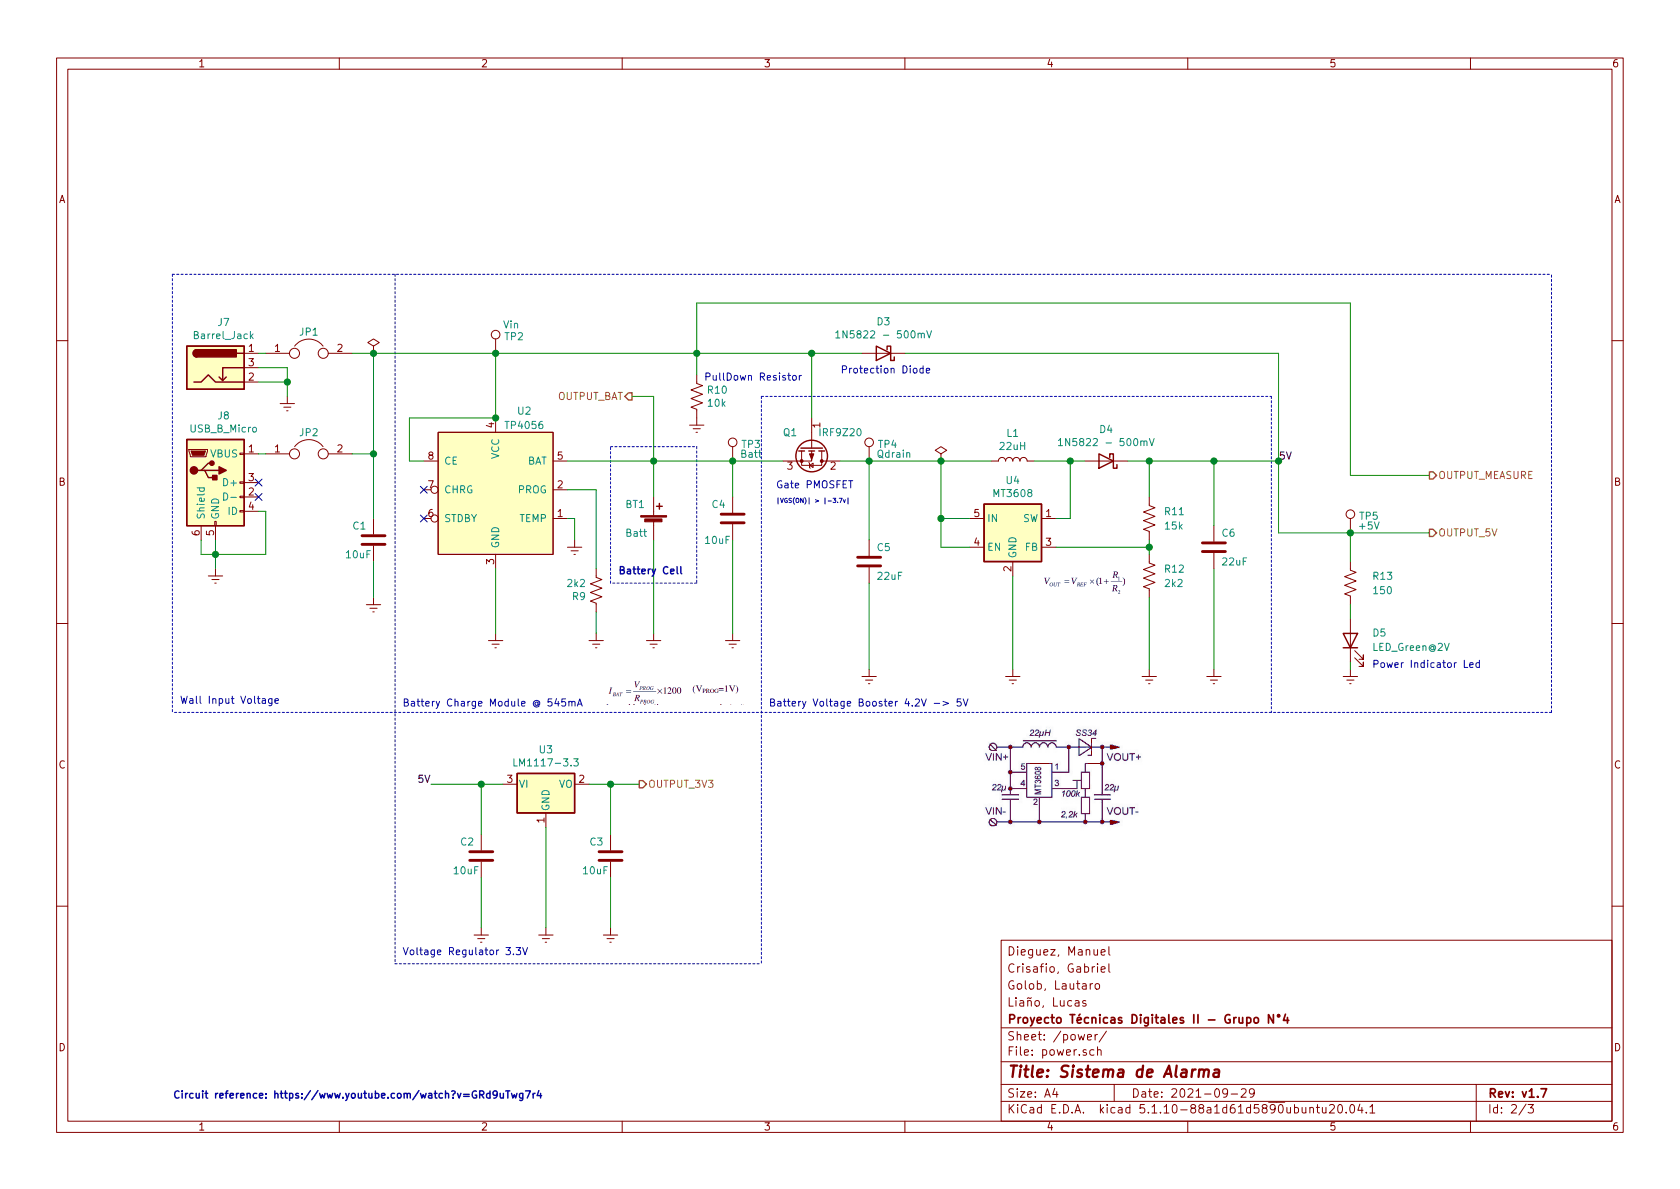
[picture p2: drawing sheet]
EESchema Schematic File Version 4
EELAYER 30 0
EELAYER END
$Descr A4 11693 8268
encoding utf-8
Sheet 2 3
Title "Sistema de Alarma"
Date "2021-09-29"
Rev "v1.7"
Comp "Proyecto Técnicas Digitales II - Grupo N°4"
Comment1 "Liaño, Lucas"
Comment2 "Golob, Lautaro"
Comment3 "Crisafio, Gabriel"
Comment4 "Dieguez, Manuel"
$EndDescr
Wire Wire Line
	4150 4400 4150 4250
$Comp
L Device:C C?
U 1 1
P 2600 3750
AR Path="/60FAC4BE/61001D36" Ref="C?"  Part="1" 
AR Path="/60FFCFF1/61001D36" Ref="C1"  Part="1" 
F 0 "C1" H 2450 3850 50  0000 L CNN
F 1 "10uF" H 2400 3650 50  0000 L CNN
F 2 "Capacitor_THT:CP_Radial_D5.0mm_P2.50mm" H 2638 3600 50  0001 C CNN
F 3 "~" H 2600 3750 50  0001 C CNN
	1    2600 3750
	1    0    0    -1  
$EndComp
Wire Wire Line
	1850 3850 1500 3850
Wire Wire Line
	1850 3550 1850 3850
Wire Wire Line
	1800 3550 1850 3550
$Comp
L power:Earth #PWR?
U 1 1
P 1500 3950
AR Path="/60FAC4BE/61001D5C" Ref="#PWR?"  Part="1" 
AR Path="/60FFCFF1/61001D5C" Ref="#PWR028"  Part="1" 
F 0 "#PWR028" H 1500 3700 50  0001 C CNN
F 1 "Earth" H 1500 3800 50  0001 C CNN
F 2 "" H 1500 3950 50  0001 C CNN
F 3 "~" H 1500 3950 50  0001 C CNN
	1    1500 3950
	1    0    0    -1  
$EndComp
Wire Wire Line
	1500 3750 1500 3850
Connection ~ 1500 3850
Wire Wire Line
	1500 3850 1500 3950
Wire Wire Line
	1400 3850 1500 3850
Wire Wire Line
	1400 3750 1400 3850
$Comp
L power:Earth #PWR?
U 1 1
P 2000 2750
AR Path="/60FAC4BE/61001D67" Ref="#PWR?"  Part="1" 
AR Path="/60FFCFF1/61001D67" Ref="#PWR029"  Part="1" 
F 0 "#PWR029" H 2000 2500 50  0001 C CNN
F 1 "Earth" H 2000 2600 50  0001 C CNN
F 2 "" H 2000 2750 50  0001 C CNN
F 3 "~" H 2000 2750 50  0001 C CNN
	1    2000 2750
	1    0    0    -1  
$EndComp
Wire Wire Line
	2000 2650 2000 2750
Wire Wire Line
	1800 2650 2000 2650
Connection ~ 2000 2650
Wire Wire Line
	2000 2550 2000 2650
Wire Wire Line
	1800 2550 2000 2550
$Comp
L Connector:Barrel_Jack_Switch J?
U 1 1
P 1500 2550
AR Path="/60FAC4BE/61001D72" Ref="J?"  Part="1" 
AR Path="/60FFCFF1/61001D72" Ref="J7"  Part="1" 
F 0 "J7" H 1557 2867 50  0000 C CNN
F 1 "Barrel_Jack" H 1557 2776 50  0000 C CNN
F 2 "Connector_BarrelJack:BarrelJack_Horizontal" H 1550 2510 50  0001 C CNN
F 3 "~" H 1550 2510 50  0001 C CNN
	1    1500 2550
	1    0    0    -1  
$EndComp
$Comp
L power:Earth #PWR?
U 1 1
P 2600 4150
AR Path="/60FAC4BE/6100E867" Ref="#PWR?"  Part="1" 
AR Path="/60FFCFF1/6100E867" Ref="#PWR030"  Part="1" 
F 0 "#PWR030" H 2600 3900 50  0001 C CNN
F 1 "Earth" H 2600 4000 50  0001 C CNN
F 2 "" H 2600 4150 50  0001 C CNN
F 3 "~" H 2600 4150 50  0001 C CNN
	1    2600 4150
	1    0    0    -1  
$EndComp
$Comp
L power:Earth #PWR?
U 1 1
P 4150 4400
AR Path="/60FAC4BE/6100EABA" Ref="#PWR?"  Part="1" 
AR Path="/60FFCFF1/6100EABA" Ref="#PWR035"  Part="1" 
F 0 "#PWR035" H 4150 4150 50  0001 C CNN
F 1 "Earth" H 4150 4250 50  0001 C CNN
F 2 "" H 4150 4400 50  0001 C CNN
F 3 "~" H 4150 4400 50  0001 C CNN
	1    4150 4400
	1    0    0    -1  
$EndComp
$Comp
L Device:R_US R?
U 1 1
P 4850 2750
AR Path="/60FAC4BE/61011C34" Ref="R?"  Part="1" 
AR Path="/60FFCFF1/61011C34" Ref="R10"  Part="1" 
F 0 "R10" H 4918 2796 50  0000 L CNN
F 1 "10k" H 4918 2705 50  0000 L CNN
F 2 "Resistor_THT:R_Axial_DIN0309_L9.0mm_D3.2mm_P12.70mm_Horizontal" V 4890 2740 50  0001 C CNN
F 3 "~" H 4850 2750 50  0001 C CNN
	1    4850 2750
	1    0    0    -1  
$EndComp
Wire Wire Line
	7350 3600 7450 3600
Wire Wire Line
	7450 3600 7450 3200
Wire Wire Line
	6550 3600 6550 3200
Connection ~ 6550 3600
Wire Wire Line
	4850 2600 4850 2450
$Comp
L Device:Q_PMOS_GDS Q1
U 1 1
P 5650 3100
F 0 "Q1" V 5550 2950 50  0000 C CNN
F 1 "IRF9Z20" V 5550 3300 50  0000 C CNN
F 2 "Package_TO_SOT_THT:TO-220-3_Vertical" H 5850 3200 50  0001 C CNN
F 3 "https://www.vishay.com/docs/90121/sihf9z20.pdf" H 5650 3100 50  0001 C CNN
F 4 "" H 5650 3100 50  0001 C CNN "Mouser Link"
F 5 "ver en electrocomponentes!" H 5650 3100 50  0001 C CNN "Mouser Number"
F 6 "" H 5650 3100 50  0001 C CNN "Part Number"
	1    5650 3100
	0    1    1    0   
$EndComp
$Comp
L power:Earth #PWR?
U 1 1
P 4850 2900
AR Path="/60FAC4BE/61029C39" Ref="#PWR?"  Part="1" 
AR Path="/60FFCFF1/61029C39" Ref="#PWR038"  Part="1" 
F 0 "#PWR038" H 4850 2650 50  0001 C CNN
F 1 "Earth" H 4850 2750 50  0001 C CNN
F 2 "" H 4850 2900 50  0001 C CNN
F 3 "~" H 4850 2900 50  0001 C CNN
	1    4850 2900
	1    0    0    -1  
$EndComp
$Comp
L Device:C C?
U 1 1
P 8450 3800
AR Path="/60FAC4BE/6102A554" Ref="C?"  Part="1" 
AR Path="/60FFCFF1/6102A554" Ref="C6"  Part="1" 
F 0 "C6" H 8500 3900 50  0000 L CNN
F 1 "22uF" H 8500 3700 50  0000 L CNN
F 2 "Capacitor_THT:CP_Radial_D5.0mm_P2.50mm" H 8488 3650 50  0001 C CNN
F 3 "~" H 8450 3800 50  0001 C CNN
	1    8450 3800
	1    0    0    -1  
$EndComp
Wire Wire Line
	5850 3200 6050 3200
$Comp
L Device:C C?
U 1 1
P 6050 3900
AR Path="/60FAC4BE/61045CAF" Ref="C?"  Part="1" 
AR Path="/60FFCFF1/61045CAF" Ref="C5"  Part="1" 
F 0 "C5" H 6100 4000 50  0000 L CNN
F 1 "22uF" H 6100 3800 50  0000 L CNN
F 2 "Capacitor_THT:CP_Radial_D5.0mm_P2.50mm" H 6088 3750 50  0001 C CNN
F 3 "~" H 6050 3900 50  0001 C CNN
	1    6050 3900
	1    0    0    -1  
$EndComp
Wire Wire Line
	6050 3200 6050 3750
Wire Wire Line
	6050 4050 6050 4650
$Comp
L power:Earth #PWR?
U 1 1
P 6050 4650
AR Path="/60FAC4BE/6104C10B" Ref="#PWR?"  Part="1" 
AR Path="/60FFCFF1/6104C10B" Ref="#PWR040"  Part="1" 
F 0 "#PWR040" H 6050 4400 50  0001 C CNN
F 1 "Earth" H 6050 4500 50  0001 C CNN
F 2 "" H 6050 4650 50  0001 C CNN
F 3 "~" H 6050 4650 50  0001 C CNN
	1    6050 4650
	1    0    0    -1  
$EndComp
$Comp
L power:Earth #PWR?
U 1 1
P 7050 4650
AR Path="/60FAC4BE/6104C90C" Ref="#PWR?"  Part="1" 
AR Path="/60FFCFF1/6104C90C" Ref="#PWR041"  Part="1" 
F 0 "#PWR041" H 7050 4400 50  0001 C CNN
F 1 "Earth" H 7050 4500 50  0001 C CNN
F 2 "" H 7050 4650 50  0001 C CNN
F 3 "~" H 7050 4650 50  0001 C CNN
	1    7050 4650
	1    0    0    -1  
$EndComp
$Comp
L power:Earth #PWR?
U 1 1
P 8450 4650
AR Path="/60FAC4BE/6104D029" Ref="#PWR?"  Part="1" 
AR Path="/60FFCFF1/6104D029" Ref="#PWR043"  Part="1" 
F 0 "#PWR043" H 8450 4400 50  0001 C CNN
F 1 "Earth" H 8450 4500 50  0001 C CNN
F 2 "" H 8450 4650 50  0001 C CNN
F 3 "~" H 8450 4650 50  0001 C CNN
	1    8450 4650
	1    0    0    -1  
$EndComp
$Comp
L Device:L L1
U 1 1
P 7050 3200
F 0 "L1" V 7240 3200 50  0000 C CNN
F 1 "22uH" V 7149 3200 50  0000 C CNN
F 2 "Inductor_THT:L_Radial_D6.0mm_P4.00mm" H 7050 3200 50  0001 C CNN
F 3 "" H 7050 3200 50  0001 C CNN
F 4 "" H 7050 3200 50  0001 C CNN "Mouser Link"
F 5 "" H 7050 3200 50  0001 C CNN "Mouser Number"
F 6 "" H 7050 3200 50  0001 C CNN "Part Number"
	1    7050 3200
	0    -1   -1   0   
$EndComp
Wire Wire Line
	6550 3200 6900 3200
Connection ~ 6550 3200
Wire Wire Line
	7200 3200 7450 3200
$Comp
L Device:D_Schottky D3
U 1 1
P 6150 2450
F 0 "D3" H 6150 2233 50  0000 C CNN
F 1 "1N5822 - 500mV" H 6150 2324 50  0000 C CNN
F 2 "Diode_THT:D_DO-201AD_P15.24mm_Horizontal" H 6150 2450 50  0001 C CNN
F 3 "https://www.vishay.com/docs/88526/1n5820.pdf" H 6150 2450 50  0001 C CNN
F 4 "" H 6150 2450 50  0001 C CNN "Mouser Link"
F 5 "" H 6150 2450 50  0001 C CNN "Mouser Number"
F 6 "" H 6150 2450 50  0001 C CNN "Part Number"
	1    6150 2450
	-1   0    0    1   
$EndComp
Wire Wire Line
	5650 2900 5650 2450
Connection ~ 5650 2450
Wire Wire Line
	5650 2450 6000 2450
Wire Wire Line
	6300 2450 8900 2450
Wire Wire Line
	8900 2450 8900 3200
Wire Notes Line
	1200 1900 1200 4950
Text Notes 1250 4900 0    50   ~ 0
Wall Input Voltage\n
Wire Notes Line
	10800 4950 10800 1900
Wire Notes Line
	10800 4950 1200 4950
Wire Notes Line
	1200 1900 10800 1900
$Comp
L Device:Jumper JP1
U 1 1
P 2150 2450
F 0 "JP1" H 2150 2600 50  0000 C CNN
F 1 "Jumper" H 2200 2400 50  0001 C CNN
F 2 "Jumper:SolderJumper-2_P1.3mm_Open_Pad1.0x1.5mm" H 2150 2450 50  0001 C CNN
F 3 "-" H 2150 2450 50  0001 C CNN
F 4 "-" H 2150 2450 50  0001 C CNN "Mouser Link"
F 5 "-" H 2150 2450 50  0001 C CNN "Mouser Number"
F 6 "-" H 2150 2450 50  0001 C CNN "Part Number"
	1    2150 2450
	1    0    0    -1  
$EndComp
$Comp
L Device:Jumper JP2
U 1 1
P 2150 3150
F 0 "JP2" H 2150 3300 50  0000 C CNN
F 1 "Jumper" H 2150 3050 50  0001 C CNN
F 2 "Jumper:SolderJumper-2_P1.3mm_Open_Pad1.0x1.5mm" H 2150 3150 50  0001 C CNN
F 3 "-" H 2150 3150 50  0001 C CNN
F 4 "-" H 2150 3150 50  0001 C CNN "Mouser Link"
F 5 "-" H 2150 3150 50  0001 C CNN "Mouser Number"
F 6 "-" H 2150 3150 50  0001 C CNN "Part Number"
	1    2150 3150
	1    0    0    -1  
$EndComp
Wire Wire Line
	2600 2450 2450 2450
Connection ~ 2600 2450
Wire Wire Line
	2600 3150 2450 3150
Wire Wire Line
	1850 3150 1800 3150
Wire Wire Line
	1850 2450 1800 2450
Wire Wire Line
	2600 4150 2600 3900
Text Notes 4300 4000 0    50   ~ 10
Battery Cell\n
Wire Notes Line
	4850 4050 4250 4050
Wire Notes Line
	4850 3100 4850 4050
Wire Notes Line
	4250 3100 4850 3100
Wire Notes Line
	4250 4050 4250 3100
Wire Wire Line
	4550 3200 4550 3450
$Comp
L Device:Battery_Cell BT?
U 1 1
P 4550 3650
AR Path="/60FAC4BE/61001D7B" Ref="BT?"  Part="1" 
AR Path="/60FFCFF1/61001D7B" Ref="BT1"  Part="1" 
F 0 "BT1" H 4350 3800 50  0000 L CNN
F 1 "Batt" H 4350 3600 50  0000 L CNN
F 2 "mylib:Batt" V 4550 3710 50  0001 C CNN
F 3 "http://www.batteryspace.com/prod-specs/4869.pdf" V 4550 3710 50  0001 C CNN
F 4 "https://articulo.mercadolibre.com.ar/MLA-903149783-celda-18650-lg-2200mah-con-terminal-para-soldar-37v-42v-_JM?matt_tool=88481412&matt_word=&matt_source=google&matt_campaign_id=11618987428&matt_ad_group_id=113657532672&matt_match_type=&matt_network=g&matt_device=m&matt_creative=479785004862&matt_keyword=&matt_ad_position=&matt_ad_type=pla&matt_merchant_id=334313049&matt_product_id=MLA903149783&matt_product_partition_id=758317414930&matt_target_id=aud-415044759576:pla-758317414930&gclid=EAIaIQobChMI6N6ysO338QIVsyCtBh2hBgntEAQYASABEgKf_vD_BwE" H 4550 3650 50  0001 C CNN "Mouser Link"
F 5 "-" H 4550 3650 50  0001 C CNN "Mouser Number"
F 6 "-" H 4550 3650 50  0001 C CNN "Part Number"
	1    4550 3650
	1    0    0    -1  
$EndComp
Wire Notes Line
	8850 2750 8850 4950
Text Notes 5350 5000 0    50   ~ 0
Battery Voltage Booster 4.2V -> 5V\n\n
Text Notes 5850 2600 0    50   ~ 0
Protection Diode
Text Notes 5400 3400 0    50   ~ 0
Gate PMOSFET
Text Notes 4900 2650 0    50   ~ 0
PullDown Resistor\n
Connection ~ 4850 2450
Wire Wire Line
	4850 2450 5650 2450
Wire Notes Line
	5300 2750 8850 2750
$Comp
L Device:R_US R?
U 1 1
P 4150 4100
AR Path="/60FAC4BE/61001D30" Ref="R?"  Part="1" 
AR Path="/60FFCFF1/61001D30" Ref="R9"  Part="1" 
F 0 "R9" H 4218 4146 50  0000 L CNN
F 1 "2k2" H 4218 4055 50  0000 L CNN
F 2 "Resistor_THT:R_Axial_DIN0309_L9.0mm_D3.2mm_P12.70mm_Horizontal" V 4190 4090 50  0001 C CNN
F 3 "~" H 4150 4100 50  0001 C CNN
	1    4150 4100
	-1   0    0    1   
$EndComp
Text Notes 2800 5000 0    50   ~ 0
Battery Charge Module @ 545mA\n\n
$Comp
L Device:LED D5
U 1 1
P 9400 4450
F 0 "D5" V 9450 4300 50  0000 R CNN
F 1 "LED_Green@2V" V 9350 4300 50  0000 R CNN
F 2 "LED_THT:LED_D5.0mm" H 9400 4450 50  0001 C CNN
F 3 "" H 9400 4450 50  0001 C CNN
F 4 "" H 9400 4450 50  0001 C CNN "Mouser Link"
F 5 "" H 9400 4450 50  0001 C CNN "Mouser Number"
F 6 "" H 9400 4450 50  0001 C CNN "Part Number"
	1    9400 4450
	0    -1   -1   0   
$EndComp
$Comp
L Device:R_US R?
U 1 1
P 9400 4050
AR Path="/60FAC4BE/6124D4A7" Ref="R?"  Part="1" 
AR Path="/60FFCFF1/6124D4A7" Ref="R13"  Part="1" 
F 0 "R13" H 9550 4100 50  0000 L CNN
F 1 "150" H 9550 4000 50  0000 L CNN
F 2 "Resistor_THT:R_Axial_DIN0309_L9.0mm_D3.2mm_P12.70mm_Horizontal" V 9440 4040 50  0001 C CNN
F 3 "" H 9400 4050 50  0001 C CNN
F 4 "" H 9400 4050 50  0001 C CNN "Mouser Link"
F 5 "" H 9400 4050 50  0001 C CNN "Mouser Number"
F 6 "" H 9400 4050 50  0001 C CNN "Part Number"
	1    9400 4050
	1    0    0    -1  
$EndComp
Wire Wire Line
	8900 3700 9400 3700
Wire Wire Line
	9400 3900 9400 3700
Connection ~ 9400 3700
Wire Wire Line
	9400 3700 9950 3700
Wire Wire Line
	9400 4200 9400 4300
Wire Wire Line
	9400 4600 9400 4650
$Comp
L power:Earth #PWR?
U 1 1
P 9400 4650
AR Path="/60FAC4BE/6126B40D" Ref="#PWR?"  Part="1" 
AR Path="/60FFCFF1/6126B40D" Ref="#PWR044"  Part="1" 
F 0 "#PWR044" H 9400 4400 50  0001 C CNN
F 1 "Earth" H 9400 4500 50  0001 C CNN
F 2 "" H 9400 4650 50  0001 C CNN
F 3 "~" H 9400 4650 50  0001 C CNN
	1    9400 4650
	1    0    0    -1  
$EndComp
Text Notes 9550 4650 0    50   ~ 0
Power Indicator Led
Text HLabel 9950 3700 2    50   Output ~ 0
OUTPUT_5V
Wire Wire Line
	4850 2450 4850 2100
Wire Wire Line
	4850 2100 9400 2100
Wire Wire Line
	9400 2100 9400 3300
Wire Wire Line
	9400 3300 9950 3300
Text HLabel 9950 3300 2    50   Output ~ 0
OUTPUT_MEASURE
Text HLabel 4400 2750 0    50   Output ~ 0
OUTPUT_BAT
$Comp
L power:PWR_FLAG #FLG03
U 1 1
P 6550 3200
F 0 "#FLG03" H 6550 3275 50  0001 C CNN
F 1 "PWR_FLAG" H 6550 3373 50  0001 C CNN
F 2 "" H 6550 3200 50  0001 C CNN
F 3 "~" H 6550 3200 50  0001 C CNN
	1    6550 3200
	1    0    0    -1  
$EndComp
$Comp
L power:PWR_FLAG #FLG02
U 1 1
P 2600 2450
F 0 "#FLG02" H 2600 2525 50  0001 C CNN
F 1 "PWR_FLAG" H 2600 2623 50  0001 C CNN
F 2 "" H 2600 2450 50  0001 C CNN
F 3 "~" H 2600 2450 50  0001 C CNN
	1    2600 2450
	1    0    0    -1  
$EndComp
$Comp
L Regulator_Switching:MT3608 U4
U 1 1
P 7050 3700
F 0 "U4" H 7050 4067 50  0000 C CNN
F 1 "MT3608" H 7050 3976 50  0000 C CNN
F 2 "Package_TO_SOT_SMD:SOT-23-6_Handsoldering" H 7100 3450 50  0001 L CIN
F 3 "https://www.olimex.com/Products/Breadboarding/BB-PWR-3608/resources/MT3608.pdf" H 6800 4150 50  0001 C CNN
	1    7050 3700
	1    0    0    -1  
$EndComp
Wire Wire Line
	6550 3600 6550 3800
Wire Wire Line
	6550 3600 6750 3600
Wire Wire Line
	6550 3800 6750 3800
Wire Wire Line
	7050 4000 7050 4650
$Comp
L Device:D_Schottky D4
U 1 1
P 7700 3200
F 0 "D4" H 7700 2983 50  0000 C CNN
F 1 "1N5822 - 500mV" H 7700 3074 50  0000 C CNN
F 2 "Diode_THT:D_DO-201AD_P15.24mm_Horizontal" H 7700 3200 50  0001 C CNN
F 3 "https://www.vishay.com/docs/88526/1n5820.pdf" H 7700 3200 50  0001 C CNN
F 4 "" H 7700 3200 50  0001 C CNN "Mouser Link"
F 5 "" H 7700 3200 50  0001 C CNN "Mouser Number"
F 6 "" H 7700 3200 50  0001 C CNN "Part Number"
	1    7700 3200
	-1   0    0    1   
$EndComp
$Comp
L myLib:TP4056 U2
U 1 1
P 3450 3450
F 0 "U2" H 3650 4050 50  0000 C CNN
F 1 "TP4056" H 3650 3950 50  0000 C CNN
F 2 "Package_TO_SOT_SMD:SC-70-8_Handsoldering" H 3450 3950 50  0001 C CNN
F 3 "" H 3450 3950 50  0001 C CNN
	1    3450 3450
	1    0    0    -1  
$EndComp
Wire Wire Line
	2600 2450 2600 3150
Wire Wire Line
	4150 3400 4150 3950
$Comp
L Device:C C?
U 1 1
P 5100 3600
AR Path="/60FAC4BE/612CF008" Ref="C?"  Part="1" 
AR Path="/60FFCFF1/612CF008" Ref="C4"  Part="1" 
F 0 "C4" H 4950 3700 50  0000 L CNN
F 1 "10uF" H 4900 3450 50  0000 L CNN
F 2 "Capacitor_THT:CP_Radial_D5.0mm_P2.50mm" H 5138 3450 50  0001 C CNN
F 3 "~" H 5100 3600 50  0001 C CNN
	1    5100 3600
	1    0    0    -1  
$EndComp
$Comp
L power:Earth #PWR?
U 1 1
P 5100 4400
AR Path="/60FAC4BE/612CF00E" Ref="#PWR?"  Part="1" 
AR Path="/60FFCFF1/612CF00E" Ref="#PWR039"  Part="1" 
F 0 "#PWR039" H 5100 4150 50  0001 C CNN
F 1 "Earth" H 5100 4250 50  0001 C CNN
F 2 "" H 5100 4400 50  0001 C CNN
F 3 "~" H 5100 4400 50  0001 C CNN
	1    5100 4400
	1    0    0    -1  
$EndComp
Wire Wire Line
	5100 3450 5100 3200
Wire Wire Line
	4150 3400 3950 3400
NoConn ~ 2950 3400
NoConn ~ 2950 3600
Wire Wire Line
	2600 3150 2600 3600
Connection ~ 2600 3150
Wire Wire Line
	3450 3950 3450 4400
$Comp
L power:Earth #PWR?
U 1 1
P 3450 4400
AR Path="/60FAC4BE/61318E5C" Ref="#PWR?"  Part="1" 
AR Path="/60FFCFF1/61318E5C" Ref="#PWR032"  Part="1" 
F 0 "#PWR032" H 3450 4150 50  0001 C CNN
F 1 "Earth" H 3450 4250 50  0001 C CNN
F 2 "" H 3450 4400 50  0001 C CNN
F 3 "~" H 3450 4400 50  0001 C CNN
	1    3450 4400
	1    0    0    -1  
$EndComp
Wire Wire Line
	2950 3200 2850 3200
Wire Wire Line
	2850 2900 3450 2900
Wire Wire Line
	4550 3200 5100 3200
Connection ~ 4550 3200
Wire Wire Line
	2600 2450 3450 2450
Wire Wire Line
	2850 3200 2850 2900
Connection ~ 3450 2900
Wire Wire Line
	3950 3200 4550 3200
Wire Wire Line
	4550 2750 4550 3200
Wire Wire Line
	4550 2750 4400 2750
Wire Wire Line
	3450 2450 3450 2900
Connection ~ 3450 2450
Wire Wire Line
	3450 2450 4850 2450
Connection ~ 5100 3200
Wire Wire Line
	5100 3200 5450 3200
$Comp
L power:Earth #PWR?
U 1 1
P 4550 4400
AR Path="/60FAC4BE/613DDC9E" Ref="#PWR?"  Part="1" 
AR Path="/60FFCFF1/613DDC9E" Ref="#PWR037"  Part="1" 
F 0 "#PWR037" H 4550 4150 50  0001 C CNN
F 1 "Earth" H 4550 4250 50  0001 C CNN
F 2 "" H 4550 4400 50  0001 C CNN
F 3 "~" H 4550 4400 50  0001 C CNN
	1    4550 4400
	1    0    0    -1  
$EndComp
Wire Wire Line
	5100 3750 5100 4400
Wire Wire Line
	4550 3750 4550 4400
Wire Wire Line
	6050 3200 6550 3200
Connection ~ 6050 3200
Wire Wire Line
	3950 3600 4000 3600
Wire Wire Line
	4000 3600 4000 3750
$Comp
L power:Earth #PWR?
U 1 1
P 4000 3750
AR Path="/60FAC4BE/6142B07E" Ref="#PWR?"  Part="1" 
AR Path="/60FFCFF1/6142B07E" Ref="#PWR034"  Part="1" 
F 0 "#PWR034" H 4000 3500 50  0001 C CNN
F 1 "Earth" H 4000 3600 50  0001 C CNN
F 2 "" H 4000 3750 50  0001 C CNN
F 3 "~" H 4000 3750 50  0001 C CNN
	1    4000 3750
	1    0    0    -1  
$EndComp
Text Notes 5400 3500 0    30   ~ 0
|VGS(ON)| > |-3.7v|
$Comp
L Device:R_US R?
U 1 1
P 8000 3600
AR Path="/60FAC4BE/61443227" Ref="R?"  Part="1" 
AR Path="/60FFCFF1/61443227" Ref="R11"  Part="1" 
F 0 "R11" H 8100 3650 50  0000 L CNN
F 1 "15k" H 8100 3550 50  0000 L CNN
F 2 "Resistor_THT:R_Axial_DIN0309_L9.0mm_D3.2mm_P12.70mm_Horizontal" V 8040 3590 50  0001 C CNN
F 3 "" H 8000 3600 50  0001 C CNN
F 4 "" H 8000 3600 50  0001 C CNN "Mouser Link"
F 5 "" H 8000 3600 50  0001 C CNN "Mouser Number"
F 6 "" H 8000 3600 50  0001 C CNN "Part Number"
	1    8000 3600
	1    0    0    -1  
$EndComp
$Comp
L Device:R_US R?
U 1 1
P 8000 4000
AR Path="/60FAC4BE/614470CE" Ref="R?"  Part="1" 
AR Path="/60FFCFF1/614470CE" Ref="R12"  Part="1" 
F 0 "R12" H 8100 4050 50  0000 L CNN
F 1 "2k2" H 8100 3950 50  0000 L CNN
F 2 "Resistor_THT:R_Axial_DIN0309_L9.0mm_D3.2mm_P12.70mm_Horizontal" V 8040 3990 50  0001 C CNN
F 3 "" H 8000 4000 50  0001 C CNN
F 4 "" H 8000 4000 50  0001 C CNN "Mouser Link"
F 5 "" H 8000 4000 50  0001 C CNN "Mouser Number"
F 6 "" H 8000 4000 50  0001 C CNN "Part Number"
	1    8000 4000
	1    0    0    -1  
$EndComp
Wire Wire Line
	7350 3800 8000 3800
Wire Wire Line
	8000 3800 8000 3750
Wire Wire Line
	8000 3850 8000 3800
Connection ~ 8000 3800
Connection ~ 7450 3200
Wire Wire Line
	7450 3200 7550 3200
Wire Wire Line
	7850 3200 8000 3200
Connection ~ 8900 3200
Wire Wire Line
	8900 3200 8900 3700
Wire Wire Line
	8000 3450 8000 3200
Connection ~ 8000 3200
Wire Wire Line
	8000 3200 8450 3200
Wire Wire Line
	8450 3200 8450 3650
Wire Wire Line
	8450 3950 8450 4650
Connection ~ 8450 3200
Wire Wire Line
	8450 3200 8900 3200
$Comp
L power:Earth #PWR?
U 1 1
P 8000 4650
AR Path="/60FAC4BE/61464B18" Ref="#PWR?"  Part="1" 
AR Path="/60FFCFF1/61464B18" Ref="#PWR042"  Part="1" 
F 0 "#PWR042" H 8000 4400 50  0001 C CNN
F 1 "Earth" H 8000 4500 50  0001 C CNN
F 2 "" H 8000 4650 50  0001 C CNN
F 3 "~" H 8000 4650 50  0001 C CNN
	1    8000 4650
	1    0    0    -1  
$EndComp
Wire Wire Line
	8000 4650 8000 4150
$Comp
L Connector:TestPoint TP5
U 1 1
P 9400 3700
F 0 "TP5" H 9458 3818 50  0000 L CNN
F 1 "+5V" H 9450 3750 50  0000 L CNN
F 2 "TestPoint:TestPoint_THTPad_D2.0mm_Drill1.0mm" H 9600 3700 50  0001 C CNN
F 3 "~" H 9600 3700 50  0001 C CNN
	1    9400 3700
	1    0    0    -1  
$EndComp
Text Notes 1200 7650 0    50   ~ 10
Circuit reference: https://www.youtube.com/watch?v=GRd9uTwg7r4
$Comp
L Connector:USB_B_Micro J?
U 1 1
P 1500 3350
AR Path="/60FAC4BE/61001D56" Ref="J?"  Part="1" 
AR Path="/60FFCFF1/61001D56" Ref="J8"  Part="1" 
F 0 "J8" H 1557 3817 50  0000 C CNN
F 1 "USB_B_Micro" H 1557 3726 50  0000 C CNN
F 2 "Connector_USB:USB_Micro-B_Amphenol_10104110_Horizontal" H 1650 3300 50  0001 C CNN
F 3 "~" H 1650 3300 50  0001 C CNN
	1    1500 3350
	1    0    0    -1  
$EndComp
NoConn ~ 1800 3450
NoConn ~ 1800 3350
$Comp
L Connector:TestPoint TP4
U 1 1
P 6050 3200
F 0 "TP4" H 6108 3318 50  0000 L CNN
F 1 "Qdrain" H 6100 3250 50  0000 L CNN
F 2 "TestPoint:TestPoint_THTPad_D2.0mm_Drill1.0mm" H 6250 3200 50  0001 C CNN
F 3 "~" H 6250 3200 50  0001 C CNN
	1    6050 3200
	1    0    0    -1  
$EndComp
$Comp
L Connector:TestPoint TP2
U 1 1
P 3450 2450
F 0 "TP2" H 3508 2568 50  0000 L CNN
F 1 "Vin" H 3500 2650 50  0000 L CNN
F 2 "TestPoint:TestPoint_THTPad_D2.0mm_Drill1.0mm" H 3650 2450 50  0001 C CNN
F 3 "~" H 3650 2450 50  0001 C CNN
	1    3450 2450
	1    0    0    -1  
$EndComp
$Comp
L Connector:TestPoint TP3
U 1 1
P 5100 3200
F 0 "TP3" H 5158 3318 50  0000 L CNN
F 1 "Batt" H 5150 3250 50  0000 L CNN
F 2 "TestPoint:TestPoint_THTPad_D2.0mm_Drill1.0mm" H 5300 3200 50  0001 C CNN
F 3 "~" H 5300 3200 50  0001 C CNN
	1    5100 3200
	1    0    0    -1  
$EndComp
$Comp
L Device:C C?
U 1 1
P 4250 5950
AR Path="/60FAC4BE/61597DB5" Ref="C?"  Part="1" 
AR Path="/60FFCFF1/61597DB5" Ref="C3"  Part="1" 
F 0 "C3" H 4100 6050 50  0000 L CNN
F 1 "10uF" H 4050 5850 50  0000 L CNN
F 2 "Capacitor_SMD:C_0805_2012Metric_Pad1.18x1.45mm_HandSolder" H 4288 5800 50  0001 C CNN
F 3 "~" H 4250 5950 50  0001 C CNN
	1    4250 5950
	1    0    0    -1  
$EndComp
Wire Wire Line
	4250 5450 4250 5800
Wire Wire Line
	4250 6100 4250 6450
Wire Wire Line
	4250 5450 4450 5450
$Comp
L power:Earth #PWR?
U 1 1
P 3800 6450
AR Path="/60FAC4BE/615A59FA" Ref="#PWR?"  Part="1" 
AR Path="/60FFCFF1/615A59FA" Ref="#PWR033"  Part="1" 
F 0 "#PWR033" H 3800 6200 50  0001 C CNN
F 1 "Earth" H 3800 6300 50  0001 C CNN
F 2 "" H 3800 6450 50  0001 C CNN
F 3 "~" H 3800 6450 50  0001 C CNN
	1    3800 6450
	1    0    0    -1  
$EndComp
$Comp
L power:Earth #PWR?
U 1 1
P 4250 6450
AR Path="/60FAC4BE/615A5E03" Ref="#PWR?"  Part="1" 
AR Path="/60FFCFF1/615A5E03" Ref="#PWR036"  Part="1" 
F 0 "#PWR036" H 4250 6200 50  0001 C CNN
F 1 "Earth" H 4250 6300 50  0001 C CNN
F 2 "" H 4250 6450 50  0001 C CNN
F 3 "~" H 4250 6450 50  0001 C CNN
	1    4250 6450
	1    0    0    -1  
$EndComp
Text Label 8900 3200 0    50   ~ 0
5V
Text Label 3000 5450 2    50   ~ 0
5V
Text HLabel 4450 5450 2    50   Output ~ 0
OUTPUT_3V3
$Comp
L Regulator_Linear:LM1117-3.3 U3
U 1 1
P 3800 5450
F 0 "U3" H 3800 5692 50  0000 C CNN
F 1 "LM1117-3.3" H 3800 5601 50  0000 C CNN
F 2 "Package_TO_SOT_SMD:SOT-223-3_TabPin2" H 3800 5450 50  0001 C CNN
F 3 "http://www.ti.com/lit/ds/symlink/lm1117.pdf" H 3800 5450 50  0001 C CNN
	1    3800 5450
	1    0    0    -1  
$EndComp
Wire Wire Line
	3800 5750 3800 6450
Wire Wire Line
	4100 5450 4250 5450
Connection ~ 4250 5450
Wire Notes Line
	2750 6700 5300 6700
Wire Notes Line
	2750 1900 2750 6700
Wire Notes Line
	5300 2750 5300 6700
Text Notes 2800 6650 0    50   ~ 0
Voltage Regulator 3.3V\n
Wire Wire Line
	3000 5450 3350 5450
$Comp
L Device:C C?
U 1 1
P 3350 5950
AR Path="/60FAC4BE/61564AE1" Ref="C?"  Part="1" 
AR Path="/60FFCFF1/61564AE1" Ref="C2"  Part="1" 
F 0 "C2" H 3200 6050 50  0000 L CNN
F 1 "10uF" H 3150 5850 50  0000 L CNN
F 2 "Capacitor_SMD:C_0805_2012Metric_Pad1.18x1.45mm_HandSolder" H 3388 5800 50  0001 C CNN
F 3 "~" H 3350 5950 50  0001 C CNN
	1    3350 5950
	1    0    0    -1  
$EndComp
Wire Wire Line
	3350 6100 3350 6450
$Comp
L power:Earth #PWR?
U 1 1
P 3350 6450
AR Path="/60FAC4BE/61564AE9" Ref="#PWR?"  Part="1" 
AR Path="/60FFCFF1/61564AE9" Ref="#PWR031"  Part="1" 
F 0 "#PWR031" H 3350 6200 50  0001 C CNN
F 1 "Earth" H 3350 6300 50  0001 C CNN
F 2 "" H 3350 6450 50  0001 C CNN
F 3 "~" H 3350 6450 50  0001 C CNN
	1    3350 6450
	1    0    0    -1  
$EndComp
Wire Wire Line
	3350 5800 3350 5450
Connection ~ 3350 5450
Wire Wire Line
	3350 5450 3500 5450
$EndSCHEMATC
